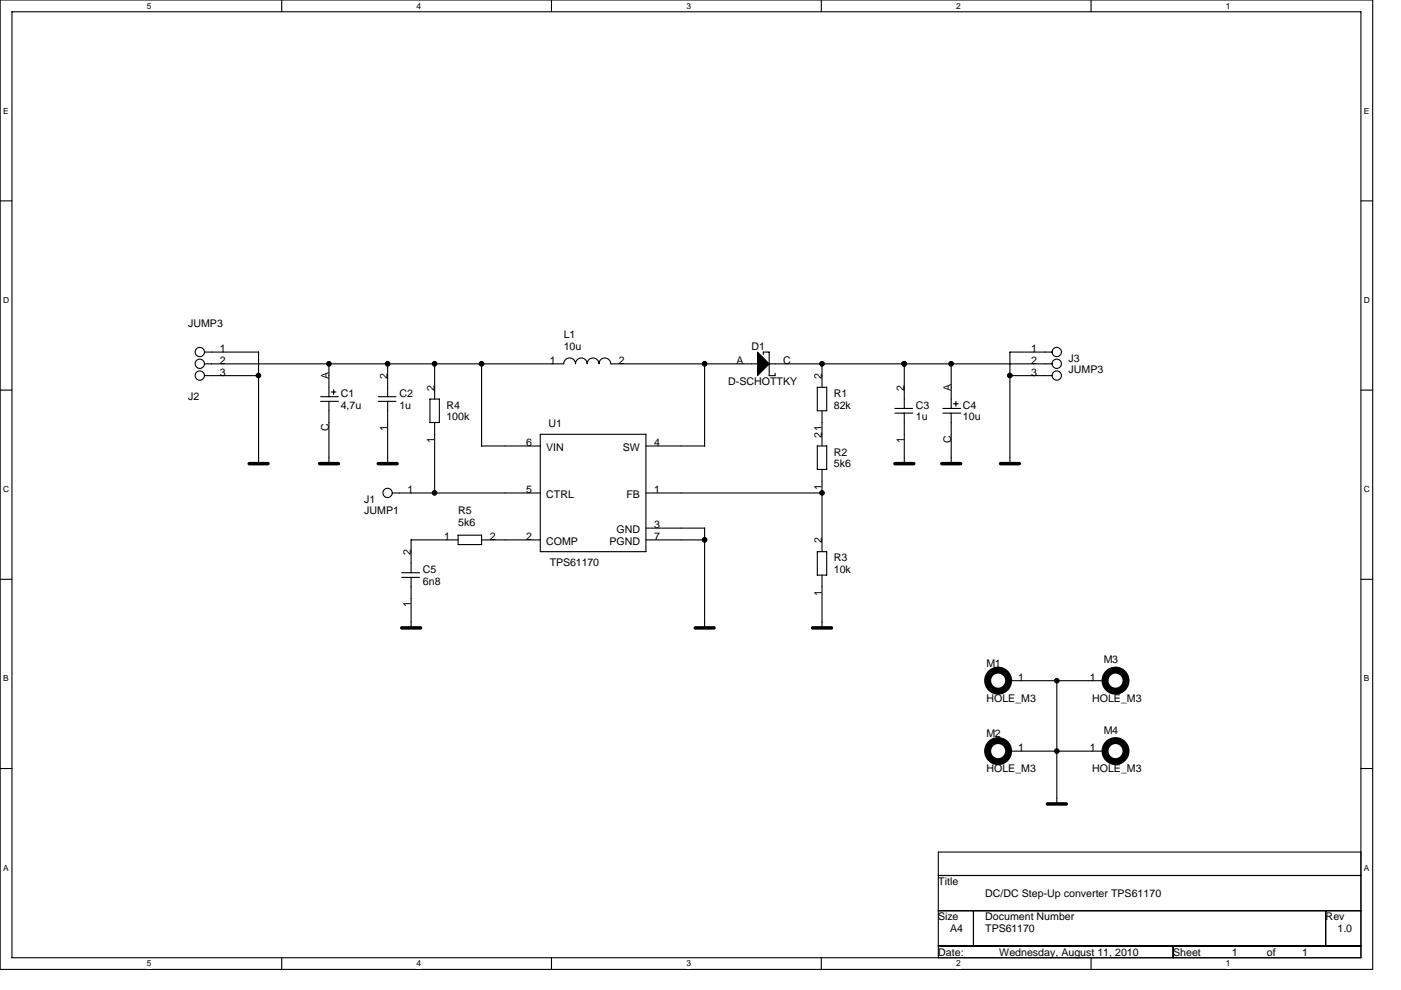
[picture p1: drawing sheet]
<svg xmlns="http://www.w3.org/2000/svg" width="297mm" height="210mm" viewBox="0 0 297 210" stroke-linecap="round" stroke-linejoin="round" font-family="sans-serif">
<path d="M0 0h291v205.6h-291zM2.5 2.5h286v200.6h-286z" fill="none" stroke="#000" stroke-width=".23"/>
<g fill="#fff">
<path d="M31.1 .3h1v1.9h-1z"/>
<path d="M31.1 203.4h1v2h-1z"/>
</g>
<path d="M59.7 0v2.5M59.7 203.1v2.5" fill="none" stroke="#000" stroke-width=".23"/>
<g fill="#fff">
<path d="M88.3 .3h1v1.9h-1z"/>
<path d="M88.3 203.4h1v2h-1z"/>
</g>
<path d="M116.9 0v2.5M116.9 203.1v2.5" fill="none" stroke="#000" stroke-width=".23"/>
<g fill="#fff">
<path d="M145.5 .3h1v1.9h-1z"/>
<path d="M145.5 203.4h1v2h-1z"/>
</g>
<path d="M174.1 0v2.5M174.1 203.1v2.5" fill="none" stroke="#000" stroke-width=".23"/>
<g fill="#fff">
<path d="M202.7 .3h1v1.9h-1z"/>
<path d="M202.7 203.4h1v2h-1z"/>
</g>
<path d="M231.3 0v2.5M231.3 203.1v2.5" fill="none" stroke="#000" stroke-width=".23"/>
<g fill="#fff">
<path d="M259.9 .3h1v1.9h-1z"/>
<path d="M259.9 203.4h1v2h-1z"/>
<path d="M.7 22.5h1.2v2h-1.2z"/>
<path d="M289.2 22.5h1.2v2h-1.2z"/>
<path d="M.7 62.7h1.3v1.9h-1.3z"/>
<path d="M289.2 62.7h1.3v1.9h-1.3z"/>
</g>
<path d="M0 42.6h2.5M288.5 42.6h2.5" fill="none" stroke="#000" stroke-width=".23"/>
<g fill="#fff">
<path d="M.7 102.8h1.3v2h-1.3z"/>
<path d="M289.2 102.8h1.3v2h-1.3z"/>
</g>
<path d="M0 82.7h2.5M288.5 82.7h2.5" fill="none" stroke="#000" stroke-width=".23"/>
<g fill="#fff">
<path d="M.7 142.9h1.2v2h-1.2z"/>
<path d="M289.2 142.9h1.2v2h-1.2z"/>
</g>
<path d="M0 122.9h2.5M288.5 122.9h2.5" fill="none" stroke="#000" stroke-width=".23"/>
<g fill="#fff">
<path d="M.7 183h1.2v2h-1.2z"/>
<path d="M289.2 183h1.2v2h-1.2z"/>
</g>
<g fill="none" stroke="#000" stroke-width=".23">
<path d="M43.4 77.2h76.1a1.25 1.25 0 0 1 1.3-1.3 1.25 1.25 0 0 1 1.2 1.3 1.24 1.24 0 0 1 1.3-1.3 1.24 1.24 0 0 1 1.2 1.3 1.25 1.25 0 0 1 1.2-1.3 1.25 1.25 0 0 1 1.3 1.3 1.25 1.25 0 0 1 1.2-1.3 1.25 1.25 0 0 1 1.3 1.3h31.1M43.4 79.7h11.4M43.4 74.7h11.4M54.8 74.7v23.7M69.7 77.2v7M82.2 77.2v6.9M92.2 77.2v7.4M102.1 77.2v17.4h12.5M149.4 77.2v17.4M161.8 74.7h1.3v5h1.3M161.8 74.7v.5M163.1 77.2h60"/>
<path d="M164.3 79.2v.5M174.3 77.2v4.9M191.7 77.2v9.4M201.7 77.2v9.5M214.1 79.7h9M223.1 74.7h-9v23.7M68 85.1h3.7M68 84.1h3.7M69.7 85.1v13.3M70.2 83.1h1M70.7 82.7v1M80.2 85.1h3.8"/>
<path d="M80.2 84.1h3.8M82.2 85.1v13.3M91.1 84.6h2.1v5h-2.1M91.2 84.6v5M92.2 89.6v15M114.6 92.1h22.3v24.9h-22.3zM136.9 94.6h12.5M174.3 87.1v7.5M174.3 99.6v17.4M175.3 94.6h-2v5M175.3 94.6v5h-2M175.3 82.1v5h-2v-5h2"/>
<path d="M189.7 87.6h3.8M189.7 86.6h3.8M191.7 87.6v10.8M199.9 87.6h3.8M199.9 86.6h3.8M201.7 87.6v10.8M202.2 85.6h1M202.7 85.1v1M83.2 104.6h31.4M97.1 113.5h5M97.1 114.5h-9.9v7M97.1 113.5v2h5"/>
<path d="M102.1 114.5h12.5M102.1 113.5v2M136.9 104.6h37.4M136.9 114.5h12.5M136.9 112h12.5M149.4 112v21.2M175.3 117h-2v5M175.3 117v5h-2M85.2 122.5h3.7M85.2 121.5h3.7M87.2 122.4v10.8M174.3 122v11.2"/>
<path d="M213.8 144.4h20.5M213.8 159.3h20.5M224.1 144.4v26.1M0 163h2.5M288.5 163h2.5M198.9 180.7h89.6v22.4h-89.6zM198.9 185.7h89.6M198.9 193.2h89.6M206.4 193.2v7.4M281.1 193.2v7.4M198.9 200.6h89.6M248.7 200.6v2.5"/>
<circle cx="42.4" cy="74.7" r=".99"/>
<circle cx="42.4" cy="77.2" r=".99"/>
<circle cx="42.4" cy="79.7" r=".99"/>
<circle cx="224.1" cy="74.7" r=".99"/>
<circle cx="224.1" cy="79.7" r=".99"/>
<circle cx="224.1" cy="77.2" r=".99"/>
<circle cx="82.2" cy="104.5" r=".99"/>
</g>
<path d="M52.8 98.3h4M67.8 98.3h4M80.2 98.3h4M189.7 98.3h4M199.7 98.3h4M212.1 98.3h4M85.2 133.2h4M147.4 133.2h4M172.3 133.2h4M222.1 170.5h4" fill="none" stroke="#000" stroke-width=".74"/>
<g fill="#000" stroke="#000" stroke-width=".23">
<path d="M160.6 74.7l2.5 2.5-2.5 2.5z" fill-rule="evenodd"/>
<circle cx="54.8" cy="79.6" r=".49"/>
<circle cx="69.7" cy="77.2" r=".49"/>
<circle cx="82.2" cy="77.2" r=".49"/>
<circle cx="92.1" cy="77.2" r=".49"/>
<circle cx="102.1" cy="77.2" r=".5"/>
<circle cx="149.4" cy="77.2" r=".49"/>
<circle cx="174.3" cy="77.2" r=".49"/>
<circle cx="191.7" cy="77.2" r=".49"/>
<circle cx="201.7" cy="77.2" r=".5"/>
<circle cx="214.1" cy="79.6" r=".49"/>
<circle cx="92.1" cy="104.5" r=".49"/>
<circle cx="149.4" cy="114.5" r=".49"/>
<circle cx="174.3" cy="104.5" r=".49"/>
<circle cx="224.1" cy="144.4" r=".49"/>
<circle cx="224.1" cy="159.3" r=".49"/>
</g>
<g fill="none" stroke="#000" stroke-width="1.5">
<circle cx="211.6" cy="159.3" r="2.23"/>
<circle cx="211.6" cy="144.4" r="2.23"/>
<circle cx="236.5" cy="159.3" r="2.23"/>
<circle cx="236.5" cy="144.4" r="2.23"/>
</g>
<g font-size="2.2">
<text x="39.9" y="69.3">JUMP3</text>
<text x="119.5" y="71.7">L1</text>
<text x="46.6" y="74.7">1</text>
<text x="46.6" y="77.2">2</text>
<text x="116.5" y="77.2">1</text>
<text x="119.5" y="74.2">10u</text>
<text x="131.2" y="77.2">2</text>
<text x="156.1" y="77.2">A</text>
<text x="159.4" y="74.2">D1</text>
<text x="166.1" y="77.2">C</text>
<text x="218.6" y="74.7">1</text>
<text x="218.6" y="77.2">2</text>
<text x="226.6" y="76.7">J3</text>
<text x="46.6" y="79.7">3</text>
<text x="69.7" y="80.4" transform="rotate(-90 69.7 80.4)">A</text>
<text x="82.2" y="80.4" transform="rotate(-90 82.2 80.4)">2</text>
<text x="92.1" y="82.9" transform="rotate(-90 92.1 82.9)">2</text>
<text x="154.4" y="81.7">D-SCHOTTKY</text>
<text x="174.3" y="80.4" transform="rotate(-90 174.3 80.4)">2</text>
<text x="191.7" y="82.9" transform="rotate(-90 191.7 82.9)">2</text>
<text x="201.7" y="82.9" transform="rotate(-90 201.7 82.9)">A</text>
<text x="218.6" y="79.7">3</text>
<text x="226.6" y="79.2">JUMP3</text>
<text x="39.9" y="84.9">J2</text>
<text x="72.2" y="84.2">C1</text>
<text x="72.2" y="86.7">4,7u</text>
<text x="84.7" y="84.2">C2</text>
<text x="84.7" y="86.7">1u</text>
<text x="94.6" y="86.7">R4</text>
<text x="94.6" y="89.2">100k</text>
<text x="176.8" y="84.2">R1</text>
<text x="176.8" y="86.7">82k</text>
<text x="194.2" y="86.7">C3</text>
<text x="194.2" y="89.2">1u</text>
<text x="204.2" y="86.7">C4</text>
<text x="204.2" y="89.2">10u</text>
<text x="69.7" y="91.5" transform="rotate(-90 69.7 91.5)">C</text>
<text x="82.2" y="91.5" transform="rotate(-90 82.2 91.5)">1</text>
<text x="92.1" y="94" transform="rotate(-90 92.1 94)">1</text>
<text x="111.6" y="94.6">6</text>
<text x="115.8" y="95.6">VIN</text>
<text x="116.3" y="90.7">U1</text>
<text x="132" y="95.6">SW</text>
<text x="138.7" y="94.6">4</text>
<text x="174.3" y="92.9" transform="rotate(-90 174.3 92.9)">21</text>
<text x="191.7" y="94" transform="rotate(-90 191.7 94)">1</text>
<text x="201.7" y="94" transform="rotate(-90 201.7 94)">C</text>
<text x="176.8" y="96.6">R2</text>
<text x="176.8" y="99.1">5k6</text>
<text x="77.2" y="106.6">J1</text>
<text x="86.4" y="104.5">1</text>
<text x="111.6" y="104.5">5</text>
<text x="115.8" y="105.6">CTRL</text>
<text x="132.8" y="105.6">FB</text>
<text x="138.7" y="104.5">1</text>
<text x="174.3" y="103.9" transform="rotate(-90 174.3 103.9)">1</text>
<text x="77.2" y="109.1">JUMP1</text>
<text x="97.1" y="109.1">R5</text>
<text x="97.1" y="111.6">5k6</text>
<text x="130.7" y="113">GND</text>
<text x="138.7" y="112">3</text>
<text x="87.1" y="117.8" transform="rotate(-90 87.1 117.8)">2</text>
<text x="94.1" y="114.5">1</text>
<text x="103.8" y="114.5">2</text>
<text x="111.6" y="114.5">2</text>
<text x="115.8" y="115.5">COMP</text>
<text x="129.2" y="115.5">PGND</text>
<text x="138.7" y="114.5">7</text>
<text x="174.3" y="115.3" transform="rotate(-90 174.3 115.3)">2</text>
<text x="176.8" y="119">R3</text>
<text x="89.7" y="121.5">C5</text>
<text x="89.7" y="124">6n8</text>
<text x="116.5" y="120">TPS61170</text>
<text x="176.8" y="121.5">10k</text>
<text x="87.1" y="128.8" transform="rotate(-90 87.1 128.8)">1</text>
<text x="174.3" y="126.3" transform="rotate(-90 174.3 126.3)">1</text>
<text x="209.1" y="141.4">M1</text>
<text x="234" y="140.7">M3</text>
<text x="209.1" y="148.9">HOLE_M3</text>
<text x="215.9" y="144.4">1</text>
<text x="231.1" y="144.4">1</text>
<text x="231.5" y="148.9">HOLE_M3</text>
<text x="234" y="155.6">M4</text>
<text x="209.1" y="156.4">M2</text>
<text x="215.9" y="159.3">1</text>
<text x="231.1" y="159.3">1</text>
<text x="209.1" y="163.8">HOLE_M3</text>
<text x="231.5" y="163.8">HOLE_M3</text>
<text x="198.9" y="187.7">Title</text>
<text x="208.9" y="190.2">DC/DC Step-Up converter TPS61170</text>
<text x="198.9" y="195.2">Size</text>
<text x="201.4" y="197.7">A4</text>
<text x="208.9" y="195.2">Document Number</text>
<text x="208.9" y="197.7">TPS61170</text>
<text x="281.1" y="195.2">Rev</text>
<text x="283.6" y="197.7">1.0</text>
<text x="198.9" y="202.7">Date:</text>
<text x="211.9" y="202.7">Wednesday, August 11, 2010</text>
<text x="248.7" y="202.7">Sheet</text>
<text x="261.2" y="202.7">1</text>
<text x="268.6" y="202.7">of</text>
<text x="276.1" y="202.7">1</text>
</g>
<g font-size="1.8">
<text x="31.1" y="1.8">5</text>
<text x="88.3" y="1.8">4</text>
<text x="145.5" y="1.8">3</text>
<text x="202.7" y="1.8">2</text>
<text x="259.9" y="1.8">1</text>
<text x=".7" y="24.1">E</text>
<text x="289.2" y="24.1">E</text>
<text x=".7" y="64.2">D</text>
<text x="289.2" y="64.2">D</text>
<text x=".7" y="104.4">C</text>
<text x="289.2" y="104.4">C</text>
<text x=".7" y="144.5">B</text>
<text x="289.2" y="144.5">B</text>
<text x=".7" y="184.6">A</text>
<text x="289.2" y="184.6">A</text>
<text x="31.1" y="205">5</text>
<text x="88.3" y="205">4</text>
<text x="145.5" y="205">3</text>
<text x="202.7" y="205">2</text>
<text x="259.9" y="205">1</text>
</g>
</svg>
